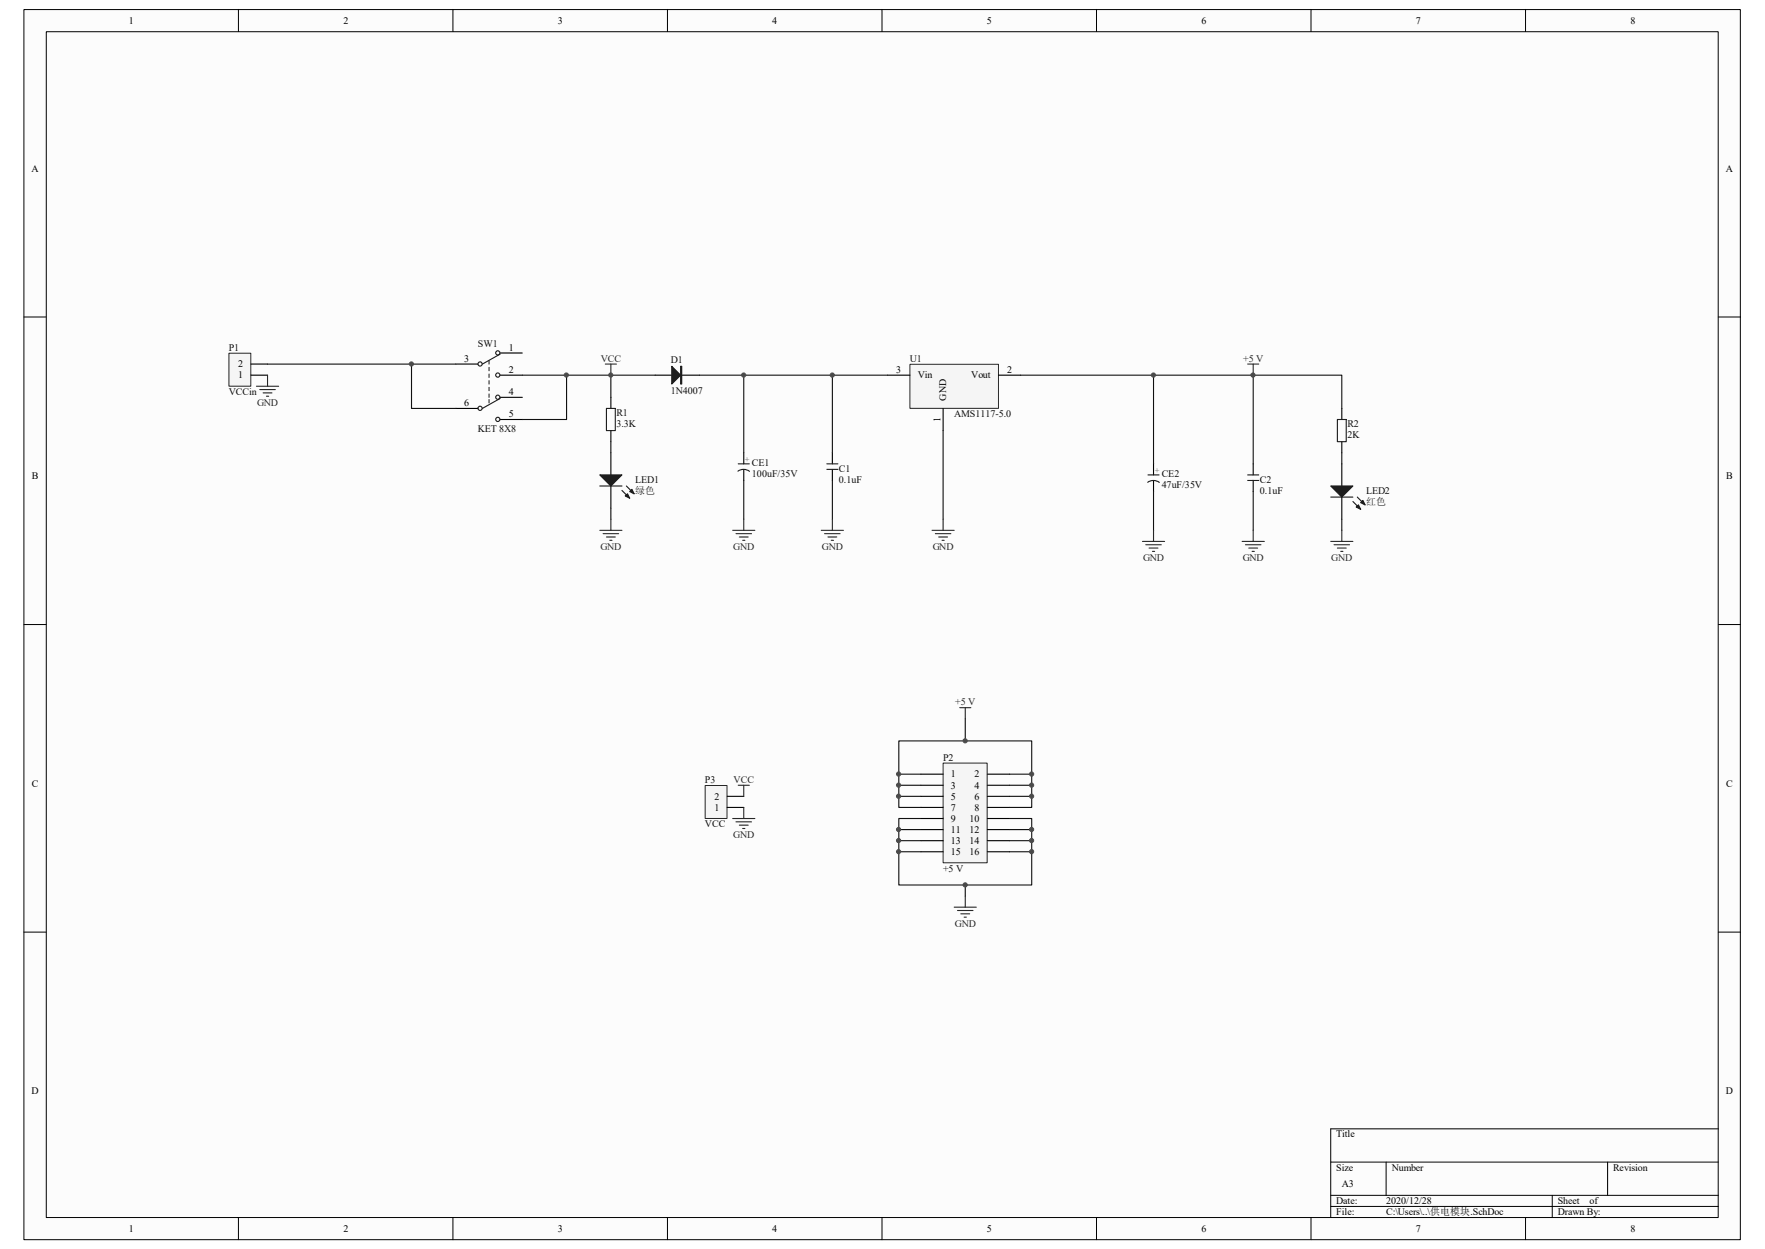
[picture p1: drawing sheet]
<svg xmlns="http://www.w3.org/2000/svg" width="297mm" height="210mm" viewBox="0 0 297 210" stroke-linecap="round" stroke-linejoin="round" font-family="sans-serif">
<path d="M4.1 1.7h288.8v206.7h-288.8z" fill="#fcfcfc"/>
<path d="M4 1.6h288.9v206.8h-288.9z" fill="none" stroke="#000" stroke-width=".17"/>
<path d="M7.8 5.4h281.3v199.3h-281.3z" fill="#fcfcfc"/>
<g fill="none" stroke="#000" stroke-width=".17">
<path d="M7.8 5.3h281.3v199.4h-281.3zM40.1 1.6v3.7M76.2 1.6v3.7M112.3 1.6v3.7M148.4 1.6v3.7M184.5 1.6v3.7M220.6 1.6v3.7M256.7 1.6v3.7M4 53.3h3.7M289.2 53.3h3.7M4 105h3.7M289.2 105h3.7"/>
<path d="M4 156.7h3.7M289.2 156.7h3.7M223.9 195.4h65.3M233.3 195.4v5.6M270.5 195.4v5.6M289.2 189.8h-65.3v14.9M40.1 204.7v3.7M76.2 204.7v3.7M112.3 204.7v3.7M148.4 204.7v3.7M184.5 204.7v3.7M220.6 204.7v3.7"/>
<path d="M223.9 201h65.3M223.9 202.9h65.3M256.7 204.7v3.7M261.2 201v3.7"/>
</g>
<path d="M153.2 61.3h14.8v7.4h-14.8z" fill="#f5f5f5"/>
<path d="M153.1 61.3h14.9v7.4h-14.9z" fill="none" stroke="#262626" stroke-width=".17"/>
<path d="M149.4 63.1h3.7M158.7 68.7v3.7M168 63.1h3.8" fill="none" stroke="#000" stroke-width=".19"/>
<path d="M38.6 59.4h3.6v5.5h-3.6z" fill="#f5f5f5"/>
<path d="M38.5 59.4h3.7v5.5h-3.7z" fill="none" stroke="#262626" stroke-width=".17"/>
<g fill="none" stroke="#000" stroke-width=".19">
<path d="M84.2 59.4h3.7M42.2 63.1h2.8M42.2 61.2h2.8M76.7 61.2h3.7M76.7 68.7h3.7M84.2 63.1h3.7M84.2 70.5h3.7M84.2 66.8h3.7M102.8 66.8v1.9M102.8 72.4v1.9M102.8 76.1v3.8M110.2 63.1h2.8"/>
<path d="M114.7 63.1h3M125.2 76.1v1.9M125.2 78.9v1.9M140.1 76.1v1.9M140.1 78.9v1.9M194.1 78v1.9M210.9 78v1.9M225.8 68.7v1.8M225.8 74.3v1.8M225.8 78v3.7M102.8 81.7v3.7M194.1 80.8v1.9"/>
<path d="M210.9 80.8v1.9M225.8 83.6v3.7"/>
</g>
<g fill="none" stroke="#1c1c1c" stroke-width=".19">
<path d="M84.2 59.5l-3 1.7M82.3 60.7v.5M82.3 61.8v.5M82.3 62.9v.6M82.3 64v.6M82.3 65.1v.6M82.3 66.3v.5M82.3 67.2v.5M84.2 67l-3 1.7M102 68.7h1.5v3.7h-1.5zM124.2 79.2a1.63 1.63 0 0 1 1.9 .1M124.2 78h1.9"/>
<path d="M139.1 78h1.9M139.1 78.9h1.9M193.2 79.9h1.8M210 79.9h1.8M225.1 70.5h1.4v3.8h-1.4zM100.9 81.7h3.8M104.7 82.5l1.3 1.3M105.4 81.7l1.3 1.3M193.1 81.1a1.65 1.65 0 0 1 2 0M210 80.8h1.8M223.9 83.6h3.8M227.7 84.3l1.3 1.3"/>
<path d="M228.4 83.6l1.3 1.3"/>
<circle cx="83.8" cy="59.3" r=".35"/>
<circle cx="80.8" cy="68.7" r=".35"/>
<circle cx="80.8" cy="61.2" r=".35"/>
<circle cx="83.8" cy="63.1" r=".35"/>
<circle cx="83.8" cy="70.5" r=".35"/>
<circle cx="83.8" cy="66.8" r=".35"/>
</g>
<path d="M43.2 64.9h3.7M43.7 65.5h2.6M44.3 66.1h1.5M44.8 66.6h.4M45 63.1v1.8M101.9 61.2h1.8M102.8 61.2v1.9M210 61.2h1.8M210.9 61.2v1.9" fill="none" stroke="#262626" stroke-width=".19"/>
<g fill="none" stroke="#0e0e0e" stroke-width=".19">
<path d="M45 61.2h31.7M69.2 61.2v7.5h7.5M87.9 63.1h7.4v7.4h-7.4M95.3 63.1h14.9M102.8 63.1v3.7M102.8 74.3v1.8M117.7 63.1h22.4M125.2 63.1v13M149.4 63.1h-9.3v13M158.7 72.4v14.9M225.8 76.1v1.9M102.8 85.4v1.9"/>
<path d="M125.2 80.8v6.5M140.1 80.8v6.5M194.1 82.7v6.5M210.9 82.7v6.5"/>
</g>
<g fill="#1c1c1c" stroke="#1c1c1c" stroke-width=".19">
<path d="M113 61.6l1.5 1.5-1.5 1.5z"/>
<path d="M100.9 79.9h3.8l-1.9 1.8z"/>
<path d="M105.2 83.4l.4-.4 .4 .8z"/>
<path d="M106 82.7l.3-.4 .4 .7z"/>
<path d="M223.9 81.7h3.8l-1.9 1.9z"/>
<path d="M228.6 84.9l.4 .7-.8-.3z"/>
<path d="M229.3 84.1l.4 .8-.7-.4z"/>
<path d="M114.5 61.6h.2v3h-.2z" fill-rule="evenodd"/>
</g>
<path d="M118.7 132.1h3.6v5.5h-3.6z" fill="#f5f5f5"/>
<path d="M118.7 132.1h3.6v5.5h-3.6z" fill="none" stroke="#262626" stroke-width=".17"/>
<path d="M122.4 135.8h2.8M122.4 133.9h2.8" fill="none" stroke="#000" stroke-width=".19"/>
<path d="M123.3 137.6h3.7M123.9 138.2h2.6M124.2 132h1.9M124.4 138.7h1.5M125 139.3h.3M125.2 132v1.9M125.2 135.8v1.8" fill="none" stroke="#262626" stroke-width=".19"/>
<path d="M158.7 128.4h7.4v16.7h-7.4z" fill="#f5f5f5"/>
<path d="M158.7 128.3h7.4v16.8h-7.4z" fill="none" stroke="#262626" stroke-width=".17"/>
<g fill="none" stroke="#000" stroke-width=".19">
<path d="M155 130.2h3.7M155 132h3.7M155 133.9h3.7M155 135.8h3.7M155 137.6h3.7M155 139.5h3.7M166.2 130.2h3.7M166.2 132h3.7M166.2 133.9h3.7M166.2 135.8h3.7M166.2 137.6h3.7M166.2 139.5h3.7"/>
<path d="M155 141.4h3.7M155 143.2h3.7M166.2 141.4h3.7M166.2 143.2h3.7"/>
</g>
<g fill="none" stroke="#262626" stroke-width=".19">
<path d="M100.9 89.2h3.8M101.5 89.7h2.6M102 90.3h1.5M102.6 90.9h.4M102.8 87.3v1.9M123.3 89.2h3.7M123.9 89.7h2.6M124.4 90.3h1.5M125 90.9h.3M125.2 87.3v1.9M138.2 89.2h3.7M138.8 89.7h2.6"/>
<path d="M139.3 90.3h1.5M139.9 90.9h.4M140.1 87.3v1.9M156.8 89.2h3.8M157.4 89.7h2.6M158 90.3h1.5M158.5 90.9h.4M158.7 87.3v1.9M192.3 91h3.7M192.8 91.6h2.6M193.4 92.2h1.5M193.9 92.7h.4"/>
<path d="M194.1 89.2v1.8M209 91h3.8M209.6 91.6h2.6M210.1 92.2h1.5M210.7 92.7h.4M210.9 89.2v1.8M223.9 91h3.8M224.5 91.6h2.6M225.1 92.2h1.4M225.6 92.7h.4M225.8 89.2v1.8M161.5 119h1.9"/>
<path d="M162.4 119v1.9M160.6 152.5h3.7M161.1 153.1h2.6M161.7 153.7h1.5M162.2 154.2h.4M162.4 150.7v1.8"/>
</g>
<g fill="none" stroke="#0e0e0e" stroke-width=".19">
<path d="M171.8 63.1h54v5.6M194.1 63.1v14.9M210.9 63.1v14.9M225.8 87.3v1.9M151.3 133.9h3.7M151.3 132h3.7M151.3 130.2h3.7M151.3 139.5h3.7M155 137.6h-3.7v11.2h11.1M162.4 124.6h-11.1v11.2h3.7M162.4 124.6h11.2v11.2h-3.7M162.4 120.9v3.7"/>
<path d="M169.9 137.6h3.7v11.2h-11.2M169.9 133.9h3.7M169.9 132h3.7M169.9 130.2h3.7M169.9 139.5h3.7M151.3 141.4h3.7M151.3 143.2h3.7M162.4 148.8v1.9M169.9 141.4h3.7M169.9 143.2h3.7"/>
</g>
<g fill="#4c4c4c" stroke="#4c4c4c" stroke-width=".17">
<circle cx="69.2" cy="61.2" r=".35"/>
<circle cx="95.3" cy="63.1" r=".35"/>
<circle cx="102.8" cy="63.1" r=".35"/>
<circle cx="125.1" cy="63.1" r=".35"/>
<circle cx="140" cy="63.1" r=".35"/>
<circle cx="151.2" cy="143.2" r=".35"/>
<circle cx="151.2" cy="141.3" r=".35"/>
<circle cx="151.2" cy="139.5" r=".35"/>
<circle cx="151.2" cy="133.9" r=".35"/>
<circle cx="151.2" cy="132" r=".35"/>
<circle cx="151.2" cy="130.2" r=".35"/>
<circle cx="162.4" cy="148.8" r=".35"/>
<circle cx="162.4" cy="124.6" r=".35"/>
<circle cx="173.6" cy="143.2" r=".35"/>
<circle cx="173.6" cy="141.3" r=".35"/>
<circle cx="173.6" cy="139.5" r=".35"/>
<circle cx="173.6" cy="133.9" r=".35"/>
<circle cx="173.6" cy="132" r=".35"/>
<circle cx="173.6" cy="130.2" r=".35"/>
<circle cx="194.1" cy="63.1" r=".35"/>
<circle cx="210.8" cy="63.1" r=".35"/>
</g>
<g font-size="1.7">
<text x="21.7" y="4">1</text>
<text x="57.8" y="4">2</text>
<text x="93.9" y="4">3</text>
<text x="130" y="4">4</text>
<text x="166.1" y="4">5</text>
<text x="202.2" y="4">6</text>
<text x="238.3" y="4">7</text>
<text x="274.4" y="4">8</text>
<text x="5.3" y="28.9">A</text>
<text x="290.4" y="28.9">A</text>
<text x="85.6" y="59">1</text>
<text x="40.1" y="63.6">1</text>
<text x="40.1" y="61.8">2</text>
<text x="78.1" y="60.8">3</text>
<text x="85.6" y="62.7">2</text>
<text x="150.8" y="62.7">3</text>
<text x="154.4" y="63.6">Vin</text>
<text x="163.4" y="63.6">Vout</text>
<text x="169.5" y="62.7">2</text>
<text x="78.1" y="68.3">6</text>
<text x="85.6" y="70.1">5</text>
<text x="85.6" y="66.4">4</text>
<text x="158.3" y="71" transform="rotate(-90 158.3 71)">1</text>
<text x="159.2" y="67.4" transform="rotate(-90 159.2 67.4)">GND</text>
<text x="5.3" y="80.6">B</text>
<text x="290.5" y="80.6">B</text>
<text x="160" y="130.7">1</text>
<text x="164" y="130.7">2</text>
<text x="5.3" y="132.3">C</text>
<text x="120.2" y="136.3">1</text>
<text x="120.2" y="134.5">2</text>
<text x="160" y="132.6">3</text>
<text x="160" y="134.5">5</text>
<text x="160" y="136.3">7</text>
<text x="164" y="132.6">4</text>
<text x="164" y="134.5">6</text>
<text x="164" y="136.3">8</text>
<text x="290.5" y="132.3">C</text>
<text x="160" y="138.2">9</text>
<text x="160" y="140">11</text>
<text x="160" y="141.9">13</text>
<text x="160" y="143.8">15</text>
<text x="163.2" y="138.2">10</text>
<text x="163.2" y="140">12</text>
<text x="163.2" y="141.9">14</text>
<text x="163.2" y="143.8">16</text>
<text x="5.3" y="184">D</text>
<text x="290.4" y="184">D</text>
<text x="224.9" y="191.3">Title</text>
<text x="224.9" y="196.8">Size</text>
<text x="234.2" y="196.8">Number</text>
<text x="271.4" y="196.8">Revision</text>
<text x="224.9" y="202.4">Date:</text>
<text x="225.8" y="199.6">A3</text>
<text x="233.3" y="202.4">2020/12/28</text>
<text x="262.1" y="202.4">Sheet</text>
<text x="267.5" y="202.4">of</text>
<text x="21.7" y="207.1">1</text>
<text x="57.8" y="207.1">2</text>
<text x="93.9" y="207.1">3</text>
<text x="130" y="207.1">4</text>
<text x="166.1" y="207.1">5</text>
<text x="202.2" y="207.1">6</text>
<text x="224.9" y="204.3">File:</text>
<text x="233.3" y="204.3">C:\Users\..\供电模块.SchDoc</text>
<text x="238.3" y="207.1">7</text>
<text x="262.1" y="204.3">Drawn By:</text>
<text x="274.4" y="207.1">8</text>
</g>
<g font-size="1.7" fill="#0e0e0e">
<text x="38.5" y="59">P1</text>
<text x="80.4" y="58.4">SW1</text>
<text x="112.9" y="61">D1</text>
<text x="153.1" y="60.8">U1</text>
<text x="38.5" y="66.4">VCCin</text>
<text x="103.7" y="70">R1</text>
<text x="103.7" y="71.8">3.3K</text>
<text x="112.9" y="66.3">1N4007</text>
<text x="160.6" y="70.1">AMS1117-5.0</text>
<text x="226.7" y="71.8">R2</text>
<text x="80.4" y="72.6">KET 8X8</text>
<text x="226.7" y="73.7">2K</text>
<text x="106.9" y="81.2">LED1</text>
<text x="106.9" y="83">绿色</text>
<text x="126.5" y="78.4">CE1</text>
<text x="126.5" y="80.2">100uF/35V</text>
<text x="141.2" y="79.3">C1</text>
<text x="141.2" y="81.2">0.1uF</text>
<text x="195.5" y="80.2">CE2</text>
<text x="195.5" y="82.1">47uF/35V</text>
<text x="212" y="81.2">C2</text>
<text x="212" y="83">0.1uF</text>
<text x="229.9" y="83">LED2</text>
<text x="229.9" y="84.9">红色</text>
<text x="118.6" y="131.7">P3</text>
<text x="158.7" y="127.9">P2</text>
<text x="118.6" y="139.1">VCC</text>
<text x="158.7" y="146.6">+5 V</text>
</g>
<g font-size="1.7" fill="#262626">
<text x="101.1" y="60.8">VCC</text>
<text x="209.2" y="60.8">+5 V</text>
<text x="43.3" y="68.2">GND</text>
<text x="101" y="92.5">GND</text>
<text x="123.4" y="92.5">GND</text>
<text x="138.3" y="92.5">GND</text>
<text x="157" y="92.5">GND</text>
<text x="192.4" y="94.4">GND</text>
<text x="209.1" y="94.4">GND</text>
<text x="224" y="94.4">GND</text>
<text x="160.7" y="118.6">+5 V</text>
<text x="123.4" y="131.7">VCC</text>
<text x="123.4" y="140.9">GND</text>
<text x="160.7" y="155.8">GND</text>
</g>
<g font-size="1.3" fill="#4c4c4c">
<text x="125.3" y="76.9" transform="rotate(90 125.3 76.9)">+</text>
<text x="194.3" y="78.7" transform="rotate(90 194.3 78.7)">+</text>
</g>
</svg>
